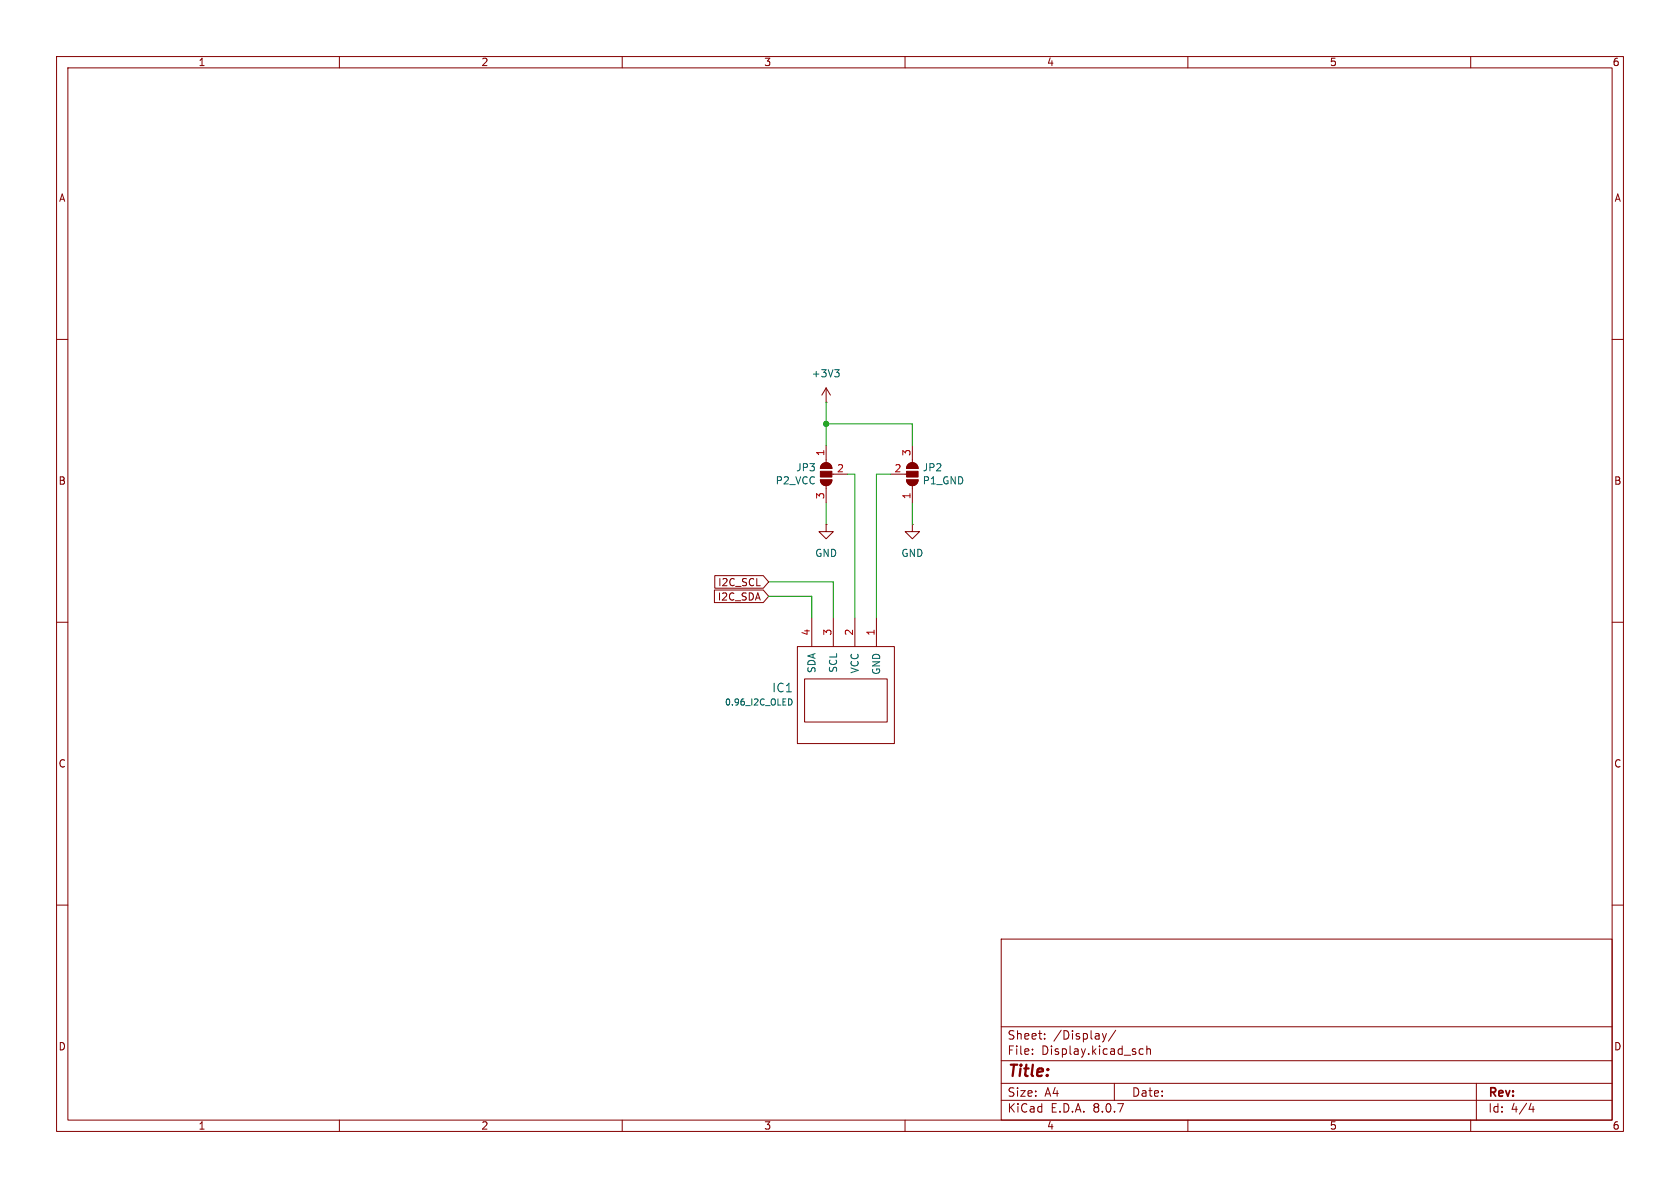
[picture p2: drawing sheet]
<svg xmlns="http://www.w3.org/2000/svg" width="297mm" height="210mm" viewBox="0 0 297 210" stroke-linecap="round" stroke-linejoin="round" font-family="sans-serif">
<g fill="none" stroke="#840000" stroke-width=".18">
<path d="M10 10h277v190h-277zM12 12h273v186h-273zM60 10v2M110 10v2M160 10v2M210 10v2M260 10v2M10 60h2M146 71.1h.1M146 68.6v2.5M146 78.7v3.1M146 68.6l-.7 1.3"/>
<path d="M146 68.6l.8 1.3M161.3 78.7v3.1M285 60h2M145 84.8h2.1a1.02 1.02 0 0 1-1.1 1.1 1.02 1.02 0 0 1-1-1.1zM145.3 82.1a1.02 1.02 0 0 1 1.1-.2 1.02 1.02 0 0 1 .7 .9h-2.1zM146 92.7v1.3h1.3l-1.3 1.3-1.2-1.3h1.2M146 92.7h.1M146 85.9v3M147.1 83.8h2.8M157.5 83.8h2.8M160.3 84.8h2a1.02 1.02 0 0 1-1 1.1 1.02 1.02 0 0 1-1-1.1zM160.6 82.1a1.02 1.02 0 0 1 1.1-.2 1.02 1.02 0 0 1 .6 .9h-2z"/>
<path d="M161.3 92.7v1.3h1.3l-1.3 1.3-1.3-1.3h1.3M161.3 92.7h.1M161.3 85.9v3M10 110h2M126.3 104.3h8.6l1 1.1-1 1.1h-8.6zM126.4 101.8h8.5l1 1.1-1 1.1h-8.5zM141 114.3h17.1v17.1h-17.1zM143.5 109.2v5.1M147.3 109.2v5.1M151.1 109.2v5.1M154.9 109.2v5.1M285 110h2"/>
<path d="M142.2 120h14.6v7.6h-14.6zM10 160h2M177 166h108v32h-108zM285 160h2M60 198v2M110 198v2M160 198v2M177 194.5h108M177 191.5h108M177 187.5h108M177 181.5h108M182.5 186.3v.1"/>
<path d="M182.5 185.5v.1M184.7 183.6v.1M184.7 182.8v.1M194.9 182.7l.3 1M195.2 183.7l-.1 .4-.2 .1M195.6 182.7l-.4 1M197 191.5v3M197.2 182.1l-1.2 2M201.4 186.1l.3 .3 .4-.1M202.1 185.5l-.4-.1-.3 .3M202.7 185.5l.3-.1 .3 .1 .1 .9M202.7 184.9v1.5"/>
<path d="M210 198v2M260 198v2M261 191.5v6.5M270.7 195l-.4 1.1h.9M271 195.6v1"/>
</g>
<g fill="#840000" stroke="#840000" stroke-width=".18">
<path d="M145.3 82.1a1.02 1.02 0 0 1 1.1-.2 1.02 1.02 0 0 1 .7 .9h-2.1z"/>
<path d="M145 83.3h2.1v1h-2.1z"/>
<path d="M145 84.8h2.1a1.02 1.02 0 0 1-1.1 1.1 1.02 1.02 0 0 1-1-1.1z"/>
<path d="M160.3 84.8h2a1.02 1.02 0 0 1-1 1.1 1.02 1.02 0 0 1-1-1.1z"/>
<path d="M160.3 83.3h2v1h-2z"/>
<path d="M160.6 82.1a1.02 1.02 0 0 1 1.1-.2 1.02 1.02 0 0 1 .6 .9h-2z"/>
</g>
<path d="M147.6 65.3h.7l-.4 .5M148.1 65.8l.2 .3v.3l-.2 .2M139.7 123.5a.59 .59 0 0 1 .3 .6 .59 .59 0 0 1-.3 .5" fill="none" stroke="#006464" stroke-width=".18"/>
<path d="M146 71.1v7.6M146 74.9h15.3v3.8M146 88.9v3.8M149.9 83.8h1.2v25.4M157.5 83.8h-2.6v25.4M161.3 88.9v3.8M135.9 102.9h11.4v6.3M135.9 105.4h7.6v3.8" fill="none" stroke="#009600" stroke-width=".18"/>
<circle cx="146" cy="74.9" r=".46" fill="#009600" stroke="#009600" stroke-width=".18"/>
<text font-size="2.8" fill="#840000" x="178" y="190.9">Title:</text>
<text font-size="2.1" fill="#006464" x="136.4" y="122.6">IC1</text>
<g font-size="2.1" fill="#840000">
<text x="178" y="184">Sheet:</text>
<text x="186.2" y="184">/Display/</text>
<text x="178" y="186.7">File:</text>
<text x="184.1" y="186.7">Display.kicad_sch</text>
<text x="178" y="196.9">KiCad</text>
<text x="178" y="194.1">Size:</text>
<text x="184.7" y="194.1">A4</text>
<text x="185.7" y="196.9">E.D.A.</text>
<text x="193.3" y="196.9">8.0.7</text>
<text x="200" y="194.1">Date:</text>
<text x="263" y="194.3">Rev:</text>
<text x="263" y="196.9">Id:</text>
<text x="267.1" y="196.9">4/4</text>
</g>
<g font-size="1.8" fill="#840000">
<text x="35" y="11.9">1</text>
<text x="85" y="11.9">2</text>
<text x="135" y="11.9">3</text>
<text x="185" y="11.9">4</text>
<text x="235" y="11.9">5</text>
<text x="285" y="11.9">6</text>
<text x="10.3" y="35.9">A</text>
<text x="285.3" y="35.9">A</text>
<text x="10.3" y="85.9">B</text>
<text x="285.3" y="85.9">B</text>
<text x="126.8" y="106.4">I2C_SDA</text>
<text x="126.9" y="103.8">I2C_SCL</text>
<text x="10.3" y="135.9">C</text>
<text x="285.3" y="135.9">C</text>
<text x="10.3" y="185.9">D</text>
<text x="285.3" y="185.9">D</text>
<text x="35" y="199.9">1</text>
<text x="85" y="199.9">2</text>
<text x="135" y="199.9">3</text>
<text x="185" y="199.9">4</text>
<text x="235" y="199.9">5</text>
<text x="285" y="199.9">6</text>
</g>
<g font-size="1.8" fill="#006464">
<text x="143.4" y="66.9">+3V3</text>
<text x="140.7" y="83.5">JP3</text>
<text x="163" y="83.5">JP2</text>
<text x="137" y="85.8">P2_VCC</text>
<text x="163" y="85.8">P1_GND</text>
<text x="144" y="98.7">GND</text>
<text x="159.3" y="98.7">GND</text>
<text x="144.4" y="119.1" transform="rotate(-90 144.4 119.1)">SDA</text>
<text x="148.2" y="119" transform="rotate(-90 148.2 119)">SCL</text>
<text x="152" y="119.1" transform="rotate(-90 152 119.1)">VCC</text>
<text x="155.8" y="119.4" transform="rotate(-90 155.8 119.4)">GND</text>
</g>
<g font-size="1.8" fill="#a90000">
<text x="145.8" y="80.7" transform="rotate(-90 145.8 80.7)">1</text>
<text x="147.9" y="83.6">2</text>
<text x="158" y="83.6">2</text>
<text x="161" y="80.7" transform="rotate(-90 161 80.7)">3</text>
<text x="145.8" y="88.3" transform="rotate(-90 145.8 88.3)">3</text>
<text x="161" y="88.3" transform="rotate(-90 161 88.3)">1</text>
<text x="143.3" y="112.5" transform="rotate(-90 143.3 112.5)">4</text>
<text x="147.1" y="112.5" transform="rotate(-90 147.1 112.5)">3</text>
<text x="150.9" y="112.5" transform="rotate(-90 150.9 112.5)">2</text>
<text x="154.7" y="112.5" transform="rotate(-90 154.7 112.5)">1</text>
</g>
<text font-size="1.5" fill="#006464" x="128.1" y="124.9">0.96_I2C_OLED</text>
</svg>
